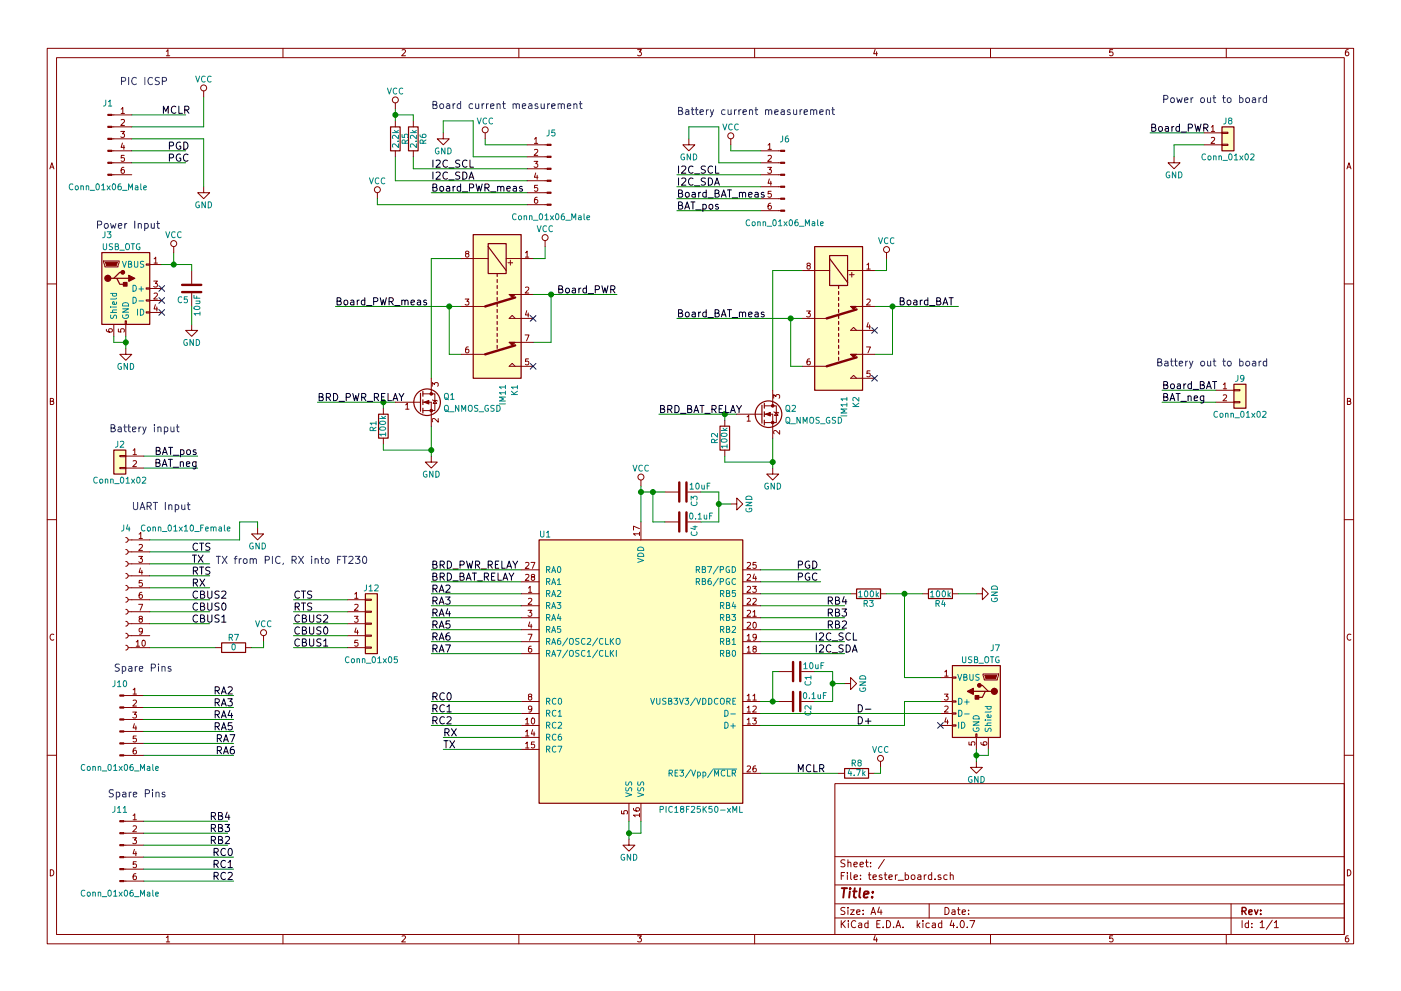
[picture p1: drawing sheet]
EESchema Schematic File Version 2
LIBS:power
LIBS:device
LIBS:switches
LIBS:relays
LIBS:motors
LIBS:transistors
LIBS:conn
LIBS:linear
LIBS:regul
LIBS:74xx
LIBS:cmos4000
LIBS:adc-dac
LIBS:memory
LIBS:xilinx
LIBS:microcontrollers
LIBS:dsp
LIBS:microchip
LIBS:analog_switches
LIBS:motorola
LIBS:texas
LIBS:intel
LIBS:audio
LIBS:interface
LIBS:digital-audio
LIBS:philips
LIBS:display
LIBS:cypress
LIBS:siliconi
LIBS:opto
LIBS:atmel
LIBS:contrib
LIBS:valves
LIBS:microchip_pic16mcu
LIBS:microchip_pic18mcu
LIBS:74xgxx
LIBS:ac-dc
LIBS:actel
LIBS:allegro
LIBS:Altera
LIBS:analog_devices
LIBS:battery_management
LIBS:bbd
LIBS:bosch
LIBS:brooktre
LIBS:cmos_ieee
LIBS:dc-dc
LIBS:diode
LIBS:elec-unifil
LIBS:ESD_Protection
LIBS:ftdi
LIBS:gennum
LIBS:graphic_symbols
LIBS:hc11
LIBS:infineon
LIBS:intersil
LIBS:ir
LIBS:Lattice
LIBS:leds
LIBS:LEM
LIBS:logic_programmable
LIBS:maxim
LIBS:mechanical
LIBS:microchip_dspic33dsc
LIBS:microchip_pic10mcu
LIBS:microchip_pic12mcu
LIBS:microchip_pic24mcu
LIBS:microchip_pic32mcu
LIBS:modules
LIBS:motor_drivers
LIBS:msp430
LIBS:nordicsemi
LIBS:nxp
LIBS:nxp_armmcu
LIBS:onsemi
LIBS:Oscillators
LIBS:Power_Management
LIBS:powerint
LIBS:pspice
LIBS:references
LIBS:rfcom
LIBS:RFSolutions
LIBS:sensors
LIBS:silabs
LIBS:stm8
LIBS:stm32
LIBS:supertex
LIBS:transf
LIBS:triac_thyristor
LIBS:ttl_ieee
LIBS:video
LIBS:wiznet
LIBS:Worldsemi
LIBS:Xicor
LIBS:zetex
LIBS:Zilog
LIBS:tester_board-cache
EELAYER 25 0
EELAYER END
$Descr A4 11693 8268
encoding utf-8
Sheet 1 1
Title ""
Date ""
Rev ""
Comp ""
Comment1 ""
Comment2 ""
Comment3 ""
Comment4 ""
$EndDescr
$Comp
L PIC18F25K50-xML U1
U 1 1
P 5350 5650
F 0 "U1" H 4550 6850 50  0000 C CNN
F 1 "PIC18F25K50-xML" H 5850 4550 50  0000 C CNN
F 2 "Housings_DFN_QFN:QFN-28-1EP_6x6mm_Pitch0.65mm" H 5350 5650 50  0001 C CIN
F 3 "" H 2450 4300 50  0001 C CNN
	1    5350 5650
	1    0    0    -1  
$EndComp
$Comp
L GND #PWR01
U 1 1
P 5250 7000
F 0 "#PWR01" H 5250 6750 50  0001 C CNN
F 1 "GND" H 5250 6850 50  0000 C CNN
F 2 "" H 5250 7000 50  0001 C CNN
F 3 "" H 5250 7000 50  0001 C CNN
	1    5250 7000
	1    0    0    -1  
$EndComp
$Comp
L Conn_01x06_Male J1
U 1 1
P 900 1150
F 0 "J1" H 900 1450 50  0000 C CNN
F 1 "Conn_01x06_Male" H 900 750 50  0000 C CNN
F 2 "Pin_Headers:Pin_Header_Angled_1x06_Pitch2.54mm" H 900 1150 50  0001 C CNN
F 3 "" H 900 1150 50  0001 C CNN
	1    900  1150
	1    0    0    -1  
$EndComp
Text Label 1350 950  0    60   ~ 0
MCLR
Text Label 6650 6450 0    60   ~ 0
MCLR
$Comp
L GND #PWR02
U 1 1
P 1700 1550
F 0 "#PWR02" H 1700 1300 50  0001 C CNN
F 1 "GND" H 1700 1400 50  0000 C CNN
F 2 "" H 1700 1550 50  0001 C CNN
F 3 "" H 1700 1550 50  0001 C CNN
	1    1700 1550
	1    0    0    -1  
$EndComp
Text Label 1400 1250 0    60   ~ 0
PGD
Text Label 6650 4750 0    60   ~ 0
PGD
Text Label 1400 1350 0    60   ~ 0
PGC
Text Label 6650 4850 0    60   ~ 0
PGC
$Comp
L USB_OTG J7
U 1 1
P 8150 5850
F 0 "J7" H 7950 6300 50  0000 L CNN
F 1 "USB_OTG" H 7950 6200 50  0000 L CNN
F 2 "Connectors_USB:USB_Micro-B_Molex_47346-0001" H 8300 5800 50  0001 C CNN
F 3 "" H 8300 5800 50  0001 C CNN
	1    8150 5850
	-1   0    0    -1  
$EndComp
$Comp
L GND #PWR03
U 1 1
P 8150 6350
F 0 "#PWR03" H 8150 6100 50  0001 C CNN
F 1 "GND" H 8150 6200 50  0000 C CNN
F 2 "" H 8150 6350 50  0001 C CNN
F 3 "" H 8150 6350 50  0001 C CNN
	1    8150 6350
	1    0    0    -1  
$EndComp
$Comp
L C C2
U 1 1
P 6650 5850
F 0 "C2" H 6675 5950 50  0000 L CNN
F 1 "0.1uF" V 6600 6000 50  0000 C CNN
F 2 "Capacitors_SMD:C_0603" H 6688 5700 50  0001 C CNN
F 3 "" H 6650 5850 50  0001 C CNN
	1    6650 5850
	0    1    1    0   
$EndComp
$Comp
L C C1
U 1 1
P 6650 5600
F 0 "C1" H 6675 5700 50  0000 L CNN
F 1 "10uF" V 6600 5650 50  0000 L CNN
F 2 "Capacitors_SMD:C_0805" H 6688 5450 50  0001 C CNN
F 3 "" H 6650 5600 50  0001 C CNN
	1    6650 5600
	0    1    1    0   
$EndComp
$Comp
L GND #PWR04
U 1 1
P 7050 5700
F 0 "#PWR04" H 7050 5450 50  0001 C CNN
F 1 "GND" H 7050 5550 50  0000 C CNN
F 2 "" H 7050 5700 50  0001 C CNN
F 3 "" H 7050 5700 50  0001 C CNN
	1    7050 5700
	0    -1   -1   0   
$EndComp
$Comp
L R R4
U 1 1
P 7850 4950
F 0 "R4" V 7930 4950 50  0000 C CNN
F 1 "100k" V 7850 4950 50  0000 C CNN
F 2 "Resistors_SMD:R_0603" V 7780 4950 50  0001 C CNN
F 3 "" H 7850 4950 50  0001 C CNN
	1    7850 4950
	0    1    1    0   
$EndComp
$Comp
L R R3
U 1 1
P 7250 4950
F 0 "R3" V 7330 4950 50  0000 C CNN
F 1 "100k" V 7250 4950 50  0000 C CNN
F 2 "Resistors_SMD:R_0603" V 7180 4950 50  0001 C CNN
F 3 "" H 7250 4950 50  0001 C CNN
	1    7250 4950
	0    1    1    0   
$EndComp
Wire Wire Line
	5350 4050 5350 4350
Wire Wire Line
	5250 6850 5250 7000
Wire Wire Line
	5350 6850 5350 6950
Wire Wire Line
	5350 6950 5250 6950
Connection ~ 5250 6950
Wire Wire Line
	1100 950  1550 950 
Wire Wire Line
	6350 6450 7000 6450
Wire Wire Line
	1100 1050 1700 1050
Wire Wire Line
	1700 1050 1700 800 
Wire Wire Line
	1100 1150 1700 1150
Wire Wire Line
	1700 1150 1700 1550
Wire Wire Line
	1100 1250 1550 1250
Wire Wire Line
	1100 1350 1550 1350
Wire Wire Line
	6350 4750 6850 4750
Wire Wire Line
	6350 4850 6850 4850
Wire Wire Line
	6350 5950 7850 5950
Wire Wire Line
	6350 6050 7550 6050
Wire Wire Line
	7550 6050 7550 5850
Wire Wire Line
	7550 5850 7850 5850
Wire Wire Line
	8150 6250 8150 6350
Wire Wire Line
	8250 6250 8250 6300
Wire Wire Line
	8250 6300 8150 6300
Connection ~ 8150 6300
Wire Wire Line
	6800 5600 6950 5600
Wire Wire Line
	6950 5600 6950 5850
Wire Wire Line
	6950 5700 7050 5700
Wire Wire Line
	6950 5850 6800 5850
Connection ~ 6950 5700
Wire Wire Line
	6350 5850 6500 5850
Wire Wire Line
	6500 5600 6450 5600
Wire Wire Line
	6450 5600 6450 5850
Connection ~ 6450 5850
Wire Wire Line
	7100 4950 6350 4950
Wire Wire Line
	7400 4950 7700 4950
Wire Wire Line
	7850 5650 7550 5650
Wire Wire Line
	7550 5650 7550 4950
Connection ~ 7550 4950
$Comp
L GND #PWR05
U 1 1
P 8150 4950
F 0 "#PWR05" H 8150 4700 50  0001 C CNN
F 1 "GND" H 8150 4800 50  0000 C CNN
F 2 "" H 8150 4950 50  0001 C CNN
F 3 "" H 8150 4950 50  0001 C CNN
	1    8150 4950
	0    -1   -1   0   
$EndComp
Wire Wire Line
	8000 4950 8150 4950
Text Notes 1000 700  0    60   ~ 0
PIC ICSP
$Comp
L USB_OTG J3
U 1 1
P 1050 2400
F 0 "J3" H 850 2850 50  0000 L CNN
F 1 "USB_OTG" H 850 2750 50  0000 L CNN
F 2 "Connectors_USB:USB_Micro-B_Molex_47346-0001" H 1200 2350 50  0001 C CNN
F 3 "" H 1200 2350 50  0001 C CNN
	1    1050 2400
	1    0    0    -1  
$EndComp
$Comp
L GND #PWR06
U 1 1
P 1050 2900
F 0 "#PWR06" H 1050 2650 50  0001 C CNN
F 1 "GND" H 1050 2750 50  0000 C CNN
F 2 "" H 1050 2900 50  0001 C CNN
F 3 "" H 1050 2900 50  0001 C CNN
	1    1050 2900
	1    0    0    -1  
$EndComp
Wire Wire Line
	1350 2200 1600 2200
Wire Wire Line
	1450 2200 1450 2100
Wire Wire Line
	1050 2800 1050 2900
Wire Wire Line
	950  2800 950  2850
Wire Wire Line
	950  2850 1050 2850
Connection ~ 1050 2850
Text Notes 800  1900 0    60   ~ 0
Power Input
Wire Wire Line
	7050 5450 6350 5450
Wire Wire Line
	6350 5350 7050 5350
$Comp
L Conn_01x06_Male J5
U 1 1
P 4600 1400
F 0 "J5" H 4600 1700 50  0000 C CNN
F 1 "Conn_01x06_Male" H 4600 1000 50  0000 C CNN
F 2 "Pin_Headers:Pin_Header_Straight_1x06_Pitch2.54mm" H 4600 1400 50  0001 C CNN
F 3 "" H 4600 1400 50  0001 C CNN
	1    4600 1400
	-1   0    0    -1  
$EndComp
Wire Wire Line
	3150 1700 4400 1700
Wire Wire Line
	4400 1600 3600 1600
Wire Wire Line
	3300 1500 4400 1500
Wire Wire Line
	3450 1400 4400 1400
Wire Wire Line
	4400 1200 4050 1200
Wire Wire Line
	4050 1200 4050 1150
$Comp
L GND #PWR07
U 1 1
P 3700 1100
F 0 "#PWR07" H 3700 850 50  0001 C CNN
F 1 "GND" H 3700 950 50  0000 C CNN
F 2 "" H 3700 1100 50  0001 C CNN
F 3 "" H 3700 1100 50  0001 C CNN
	1    3700 1100
	1    0    0    -1  
$EndComp
Wire Wire Line
	4400 1300 3950 1300
Wire Wire Line
	3950 1300 3950 1000
Wire Wire Line
	3950 1000 3700 1000
Wire Wire Line
	3700 1000 3700 1100
Text Label 3600 1400 0    60   ~ 0
I2C_SCL
Text Label 3600 1500 0    60   ~ 0
I2C_SDA
Text Notes 3600 900  0    60   ~ 0
Board current measurement\n
Text Label 3600 1600 0    60   ~ 0
Board_PWR_meas
$Comp
L Conn_01x02 J8
U 1 1
P 10250 1100
F 0 "J8" H 10250 1200 50  0000 C CNN
F 1 "Conn_01x02" H 10250 900 50  0000 C CNN
F 2 "Pin_Headers:Pin_Header_Straight_1x02_Pitch2.54mm" H 10250 1100 50  0001 C CNN
F 3 "" H 10250 1100 50  0001 C CNN
	1    10250 1100
	1    0    0    -1  
$EndComp
Wire Wire Line
	10050 1100 9600 1100
Text Label 9600 1100 0    60   ~ 0
Board_PWR
$Comp
L GND #PWR08
U 1 1
P 9800 1300
F 0 "#PWR08" H 9800 1050 50  0001 C CNN
F 1 "GND" H 9800 1150 50  0000 C CNN
F 2 "" H 9800 1300 50  0001 C CNN
F 3 "" H 9800 1300 50  0001 C CNN
	1    9800 1300
	1    0    0    -1  
$EndComp
Wire Wire Line
	9800 1200 9800 1300
Wire Wire Line
	10050 1200 9800 1200
Text Notes 9700 850  0    60   ~ 0
Power out to board
$Comp
L Conn_01x06_Male J6
U 1 1
P 6550 1450
F 0 "J6" H 6550 1750 50  0000 C CNN
F 1 "Conn_01x06_Male" H 6550 1050 50  0000 C CNN
F 2 "Pin_Headers:Pin_Header_Straight_1x06_Pitch2.54mm" H 6550 1450 50  0001 C CNN
F 3 "" H 6550 1450 50  0001 C CNN
	1    6550 1450
	-1   0    0    -1  
$EndComp
Wire Wire Line
	6350 1650 5650 1650
Wire Wire Line
	6350 1550 5650 1550
Wire Wire Line
	6350 1450 5650 1450
Wire Wire Line
	6350 1250 6100 1250
Wire Wire Line
	6100 1250 6100 1200
$Comp
L GND #PWR09
U 1 1
P 5750 1150
F 0 "#PWR09" H 5750 900 50  0001 C CNN
F 1 "GND" H 5750 1000 50  0000 C CNN
F 2 "" H 5750 1150 50  0001 C CNN
F 3 "" H 5750 1150 50  0001 C CNN
	1    5750 1150
	1    0    0    -1  
$EndComp
Wire Wire Line
	6350 1350 6000 1350
Wire Wire Line
	6000 1350 6000 1050
Wire Wire Line
	6000 1050 5750 1050
Wire Wire Line
	5750 1050 5750 1150
Text Label 5650 1450 0    60   ~ 0
I2C_SCL
Text Label 5650 1550 0    60   ~ 0
I2C_SDA
Text Notes 5650 950  0    60   ~ 0
Battery current measurement\n
$Comp
L Conn_01x02 J9
U 1 1
P 10350 3250
F 0 "J9" H 10350 3350 50  0000 C CNN
F 1 "Conn_01x02" H 10350 3050 50  0000 C CNN
F 2 "Pin_Headers:Pin_Header_Straight_1x02_Pitch2.54mm" H 10350 3250 50  0001 C CNN
F 3 "" H 10350 3250 50  0001 C CNN
	1    10350 3250
	1    0    0    -1  
$EndComp
Wire Wire Line
	10150 3250 9700 3250
Wire Wire Line
	10150 3350 9700 3350
Text Notes 9650 3050 0    60   ~ 0
Battery out to board\n
Wire Wire Line
	6350 1750 5650 1750
Text Label 5650 1650 0    60   ~ 0
Board_BAT_meas
Text Label 5650 1750 0    60   ~ 0
BAT_pos
Text Label 9700 3250 0    60   ~ 0
Board_BAT
Text Label 9700 3350 0    60   ~ 0
BAT_neg
$Comp
L Conn_01x02 J2
U 1 1
P 1000 3800
F 0 "J2" H 1000 3900 50  0000 C CNN
F 1 "Conn_01x02" H 1000 3600 50  0000 C CNN
F 2 "Pin_Headers:Pin_Header_Straight_1x02_Pitch2.54mm" H 1000 3800 50  0001 C CNN
F 3 "" H 1000 3800 50  0001 C CNN
	1    1000 3800
	-1   0    0    -1  
$EndComp
Wire Wire Line
	1200 3900 1650 3900
Wire Wire Line
	1200 3800 1650 3800
Text Notes 1500 3600 2    60   ~ 0
Battery input\n
Text Label 1650 3800 2    60   ~ 0
BAT_pos
Text Label 1650 3900 2    60   ~ 0
BAT_neg
Wire Wire Line
	4550 2050 4550 2150
Wire Wire Line
	4550 2150 4450 2150
$Comp
L GND #PWR010
U 1 1
P 3600 3800
F 0 "#PWR010" H 3600 3550 50  0001 C CNN
F 1 "GND" H 3600 3650 50  0000 C CNN
F 2 "" H 3600 3800 50  0001 C CNN
F 3 "" H 3600 3800 50  0001 C CNN
	1    3600 3800
	1    0    0    -1  
$EndComp
Wire Wire Line
	3600 3550 3600 3800
Wire Wire Line
	3600 3150 3600 2150
Wire Wire Line
	3600 2150 3850 2150
$Comp
L R R1
U 1 1
P 3200 3550
F 0 "R1" V 3280 3550 50  0000 C CNN
F 1 "100k" V 3200 3550 50  0000 C CNN
F 2 "Resistors_SMD:R_0603" V 3130 3550 50  0001 C CNN
F 3 "" H 3200 3550 50  0001 C CNN
	1    3200 3550
	-1   0    0    1   
$EndComp
Wire Wire Line
	3200 3400 3200 3350
Wire Wire Line
	2650 3350 3300 3350
Wire Wire Line
	3200 3700 3200 3750
Wire Wire Line
	3200 3750 3600 3750
Connection ~ 3600 3750
Connection ~ 3200 3350
Text Label 2650 3350 0    60   ~ 0
BRD_PWR_RELAY
Wire Wire Line
	2800 2550 3850 2550
Wire Wire Line
	3850 2950 3750 2950
Wire Wire Line
	3750 2950 3750 2550
Connection ~ 3750 2550
Text Label 2800 2550 0    60   ~ 0
Board_PWR_meas
Wire Wire Line
	4450 2450 5150 2450
Wire Wire Line
	4450 2850 4600 2850
Wire Wire Line
	4600 2850 4600 2450
Connection ~ 4600 2450
Text Label 4650 2450 0    60   ~ 0
Board_PWR
Wire Wire Line
	7400 2150 7400 2250
Wire Wire Line
	7400 2250 7300 2250
$Comp
L GND #PWR011
U 1 1
P 6450 3900
F 0 "#PWR011" H 6450 3650 50  0001 C CNN
F 1 "GND" H 6450 3750 50  0000 C CNN
F 2 "" H 6450 3900 50  0001 C CNN
F 3 "" H 6450 3900 50  0001 C CNN
	1    6450 3900
	1    0    0    -1  
$EndComp
Wire Wire Line
	6450 3650 6450 3900
Wire Wire Line
	6450 3250 6450 2250
Wire Wire Line
	6450 2250 6700 2250
$Comp
L R R2
U 1 1
P 6050 3650
F 0 "R2" V 6130 3650 50  0000 C CNN
F 1 "100k" V 6050 3650 50  0000 C CNN
F 2 "Resistors_SMD:R_0603" V 5980 3650 50  0001 C CNN
F 3 "" H 6050 3650 50  0001 C CNN
	1    6050 3650
	-1   0    0    1   
$EndComp
Wire Wire Line
	6050 3500 6050 3450
Wire Wire Line
	5500 3450 6150 3450
Wire Wire Line
	6050 3800 6050 3850
Wire Wire Line
	6050 3850 6450 3850
Connection ~ 6450 3850
Connection ~ 6050 3450
Text Label 5500 3450 0    60   ~ 0
BRD_BAT_RELAY
Wire Wire Line
	5650 2650 6700 2650
Wire Wire Line
	6700 3050 6600 3050
Wire Wire Line
	6600 3050 6600 2650
Connection ~ 6600 2650
Text Label 5650 2650 0    60   ~ 0
Board_BAT_meas
Wire Wire Line
	7300 2550 8000 2550
Wire Wire Line
	7300 2950 7450 2950
Wire Wire Line
	7450 2950 7450 2550
Connection ~ 7450 2550
Text Label 7500 2550 0    60   ~ 0
Board_BAT
Wire Wire Line
	4350 6150 3700 6150
Wire Wire Line
	4350 6250 3700 6250
Text Label 3700 6150 0    60   ~ 0
RX
Text Label 3700 6250 0    60   ~ 0
TX
Wire Wire Line
	4350 4750 3600 4750
Wire Wire Line
	4350 4850 3600 4850
Text Label 3600 4750 0    60   ~ 0
BRD_PWR_RELAY
Text Label 3600 4850 0    60   ~ 0
BRD_BAT_RELAY
Wire Wire Line
	1250 5400 1800 5400
Wire Wire Line
	1250 5200 1750 5200
Wire Wire Line
	1250 5100 1750 5100
Wire Wire Line
	1250 5000 1750 5000
Wire Wire Line
	1250 4900 1750 4900
Text Notes 1100 4250 0    60   ~ 0
UART Input\n
$Comp
L Q_NMOS_GSD Q1
U 1 1
P 3500 3350
F 0 "Q1" H 3700 3400 50  0000 L CNN
F 1 "Q_NMOS_GSD" H 3700 3300 50  0000 L CNN
F 2 "TO_SOT_Packages_SMD:SOT-23" H 3700 3450 50  0001 C CNN
F 3 "" H 3500 3350 50  0001 C CNN
	1    3500 3350
	1    0    0    -1  
$EndComp
$Comp
L Q_NMOS_GSD Q2
U 1 1
P 6350 3450
F 0 "Q2" H 6550 3500 50  0000 L CNN
F 1 "Q_NMOS_GSD" H 6550 3400 50  0000 L CNN
F 2 "TO_SOT_Packages_SMD:SOT-23" H 6550 3550 50  0001 C CNN
F 3 "" H 6350 3450 50  0001 C CNN
	1    6350 3450
	1    0    0    -1  
$EndComp
$Comp
L IM11 K1
U 1 1
P 4150 2350
F 0 "K1" H 5000 2500 50  0000 L CNN
F 1 "IM11" H 5000 2400 50  0000 L CNN
F 2 "Relays_THT:Relay_DPDT_AXICOM_IMSeries_Pitch3.2mm" H 4150 2350 50  0001 C CNN
F 3 "" H 4150 2350 50  0001 C CNN
	1    4150 2350
	0    1    1    0   
$EndComp
$Comp
L IM11 K2
U 1 1
P 7000 2450
F 0 "K2" H 7850 2600 50  0000 L CNN
F 1 "IM11" H 7850 2500 50  0000 L CNN
F 2 "Relays_THT:Relay_DPDT_AXICOM_IMSeries_Pitch3.2mm" H 7000 2450 50  0001 C CNN
F 3 "" H 7000 2450 50  0001 C CNN
	1    7000 2450
	0    1    1    0   
$EndComp
$Comp
L R R5
U 1 1
P 3300 1150
F 0 "R5" V 3380 1150 50  0000 C CNN
F 1 "2.2k" V 3300 1150 50  0000 C CNN
F 2 "Resistors_SMD:R_0603" V 3230 1150 50  0001 C CNN
F 3 "" H 3300 1150 50  0001 C CNN
	1    3300 1150
	1    0    0    -1  
$EndComp
$Comp
L R R6
U 1 1
P 3450 1150
F 0 "R6" V 3530 1150 50  0000 C CNN
F 1 "2.2k" V 3450 1150 50  0000 C CNN
F 2 "Resistors_SMD:R_0603" V 3380 1150 50  0001 C CNN
F 3 "" H 3450 1150 50  0001 C CNN
	1    3450 1150
	1    0    0    -1  
$EndComp
Wire Wire Line
	3300 1500 3300 1300
Wire Wire Line
	3450 1300 3450 1400
Wire Wire Line
	3300 900  3300 1000
Wire Wire Line
	3450 1000 3450 950 
Wire Wire Line
	3450 950  3300 950 
Connection ~ 3300 950 
$Comp
L C C4
U 1 1
P 5700 4350
F 0 "C4" H 5725 4450 50  0000 L CNN
F 1 "0.1uF" V 5650 4500 50  0000 C CNN
F 2 "Capacitors_SMD:C_0603" H 5738 4200 50  0001 C CNN
F 3 "" H 5700 4350 50  0001 C CNN
	1    5700 4350
	0    1    1    0   
$EndComp
$Comp
L C C3
U 1 1
P 5700 4100
F 0 "C3" H 5725 4200 50  0000 L CNN
F 1 "10uF" V 5650 4150 50  0000 L CNN
F 2 "Capacitors_SMD:C_0805" H 5738 3950 50  0001 C CNN
F 3 "" H 5700 4100 50  0001 C CNN
	1    5700 4100
	0    1    1    0   
$EndComp
$Comp
L GND #PWR012
U 1 1
P 6100 4200
F 0 "#PWR012" H 6100 3950 50  0001 C CNN
F 1 "GND" H 6100 4050 50  0000 C CNN
F 2 "" H 6100 4200 50  0001 C CNN
F 3 "" H 6100 4200 50  0001 C CNN
	1    6100 4200
	0    -1   -1   0   
$EndComp
Wire Wire Line
	5850 4100 6000 4100
Wire Wire Line
	6000 4100 6000 4350
Wire Wire Line
	6000 4200 6100 4200
Wire Wire Line
	6000 4350 5850 4350
Connection ~ 6000 4200
Wire Wire Line
	5350 4100 5550 4100
Connection ~ 5350 4100
Wire Wire Line
	5550 4350 5450 4350
Wire Wire Line
	5450 4350 5450 4100
Connection ~ 5450 4100
$Comp
L C C5
U 1 1
P 1600 2400
F 0 "C5" H 1625 2500 50  0000 L CNN
F 1 "10uF" V 1550 2450 50  0000 L CNN
F 2 "Capacitors_SMD:C_0805" H 1638 2250 50  0001 C CNN
F 3 "" H 1600 2400 50  0001 C CNN
	1    1600 2400
	-1   0    0    1   
$EndComp
$Comp
L GND #PWR013
U 1 1
P 1600 2700
F 0 "#PWR013" H 1600 2450 50  0001 C CNN
F 1 "GND" H 1600 2550 50  0000 C CNN
F 2 "" H 1600 2700 50  0001 C CNN
F 3 "" H 1600 2700 50  0001 C CNN
	1    1600 2700
	1    0    0    -1  
$EndComp
Wire Wire Line
	1600 2550 1600 2700
Wire Wire Line
	1600 2200 1600 2250
Connection ~ 1450 2200
$Comp
L VCC #PWR014
U 1 1
P 1450 2100
F 0 "#PWR014" H 1450 1950 50  0001 C CNN
F 1 "VCC" H 1450 2250 50  0000 C CNN
F 2 "" H 1450 2100 50  0001 C CNN
F 3 "" H 1450 2100 50  0001 C CNN
	1    1450 2100
	1    0    0    -1  
$EndComp
$Comp
L VCC #PWR015
U 1 1
P 1700 800
F 0 "#PWR015" H 1700 650 50  0001 C CNN
F 1 "VCC" H 1700 950 50  0000 C CNN
F 2 "" H 1700 800 50  0001 C CNN
F 3 "" H 1700 800 50  0001 C CNN
	1    1700 800 
	1    0    0    -1  
$EndComp
$Comp
L VCC #PWR016
U 1 1
P 3300 900
F 0 "#PWR016" H 3300 750 50  0001 C CNN
F 1 "VCC" H 3300 1050 50  0000 C CNN
F 2 "" H 3300 900 50  0001 C CNN
F 3 "" H 3300 900 50  0001 C CNN
	1    3300 900 
	1    0    0    -1  
$EndComp
$Comp
L VCC #PWR017
U 1 1
P 3150 1650
F 0 "#PWR017" H 3150 1500 50  0001 C CNN
F 1 "VCC" H 3150 1800 50  0000 C CNN
F 2 "" H 3150 1650 50  0001 C CNN
F 3 "" H 3150 1650 50  0001 C CNN
	1    3150 1650
	1    0    0    -1  
$EndComp
$Comp
L VCC #PWR018
U 1 1
P 4050 1150
F 0 "#PWR018" H 4050 1000 50  0001 C CNN
F 1 "VCC" H 4050 1300 50  0000 C CNN
F 2 "" H 4050 1150 50  0001 C CNN
F 3 "" H 4050 1150 50  0001 C CNN
	1    4050 1150
	1    0    0    -1  
$EndComp
$Comp
L VCC #PWR019
U 1 1
P 6100 1200
F 0 "#PWR019" H 6100 1050 50  0001 C CNN
F 1 "VCC" H 6100 1350 50  0000 C CNN
F 2 "" H 6100 1200 50  0001 C CNN
F 3 "" H 6100 1200 50  0001 C CNN
	1    6100 1200
	1    0    0    -1  
$EndComp
$Comp
L VCC #PWR020
U 1 1
P 4550 2050
F 0 "#PWR020" H 4550 1900 50  0001 C CNN
F 1 "VCC" H 4550 2200 50  0000 C CNN
F 2 "" H 4550 2050 50  0001 C CNN
F 3 "" H 4550 2050 50  0001 C CNN
	1    4550 2050
	1    0    0    -1  
$EndComp
$Comp
L VCC #PWR021
U 1 1
P 7400 2150
F 0 "#PWR021" H 7400 2000 50  0001 C CNN
F 1 "VCC" H 7400 2300 50  0000 C CNN
F 2 "" H 7400 2150 50  0001 C CNN
F 3 "" H 7400 2150 50  0001 C CNN
	1    7400 2150
	1    0    0    -1  
$EndComp
$Comp
L VCC #PWR022
U 1 1
P 5350 4050
F 0 "#PWR022" H 5350 3900 50  0001 C CNN
F 1 "VCC" H 5350 4200 50  0000 C CNN
F 2 "" H 5350 4050 50  0001 C CNN
F 3 "" H 5350 4050 50  0001 C CNN
	1    5350 4050
	1    0    0    -1  
$EndComp
$Comp
L Conn_01x06_Male J10
U 1 1
P 1000 6000
F 0 "J10" H 1000 6300 50  0000 C CNN
F 1 "Conn_01x06_Male" H 1000 5600 50  0000 C CNN
F 2 "Pin_Headers:Pin_Header_Straight_1x06_Pitch2.54mm" H 1000 6000 50  0001 C CNN
F 3 "" H 1000 6000 50  0001 C CNN
	1    1000 6000
	1    0    0    -1  
$EndComp
$Comp
L Conn_01x06_Male J11
U 1 1
P 1000 7050
F 0 "J11" H 1000 7350 50  0000 C CNN
F 1 "Conn_01x06_Male" H 1000 6650 50  0000 C CNN
F 2 "Pin_Headers:Pin_Header_Straight_1x06_Pitch2.54mm" H 1000 7050 50  0001 C CNN
F 3 "" H 1000 7050 50  0001 C CNN
	1    1000 7050
	1    0    0    -1  
$EndComp
Wire Wire Line
	4350 4950 3600 4950
Wire Wire Line
	4350 5050 3600 5050
Wire Wire Line
	4350 5150 3600 5150
Wire Wire Line
	4350 5250 3600 5250
Wire Wire Line
	4350 5350 3600 5350
Wire Wire Line
	4350 5450 3600 5450
Text Label 3600 4950 0    60   ~ 0
RA2
Text Label 3600 5050 0    60   ~ 0
RA3
Text Label 3600 5150 0    60   ~ 0
RA4
Text Label 3600 5250 0    60   ~ 0
RA5
Text Label 3600 5350 0    60   ~ 0
RA6
Text Label 3600 5450 0    60   ~ 0
RA7
Wire Wire Line
	1200 5800 1950 5800
Wire Wire Line
	1200 5900 1950 5900
Wire Wire Line
	1200 6000 1950 6000
Wire Wire Line
	1200 6100 1950 6100
Wire Wire Line
	1200 6200 1950 6200
Wire Wire Line
	1200 6300 1950 6300
Text Label 1950 5800 2    60   ~ 0
RA2
Text Label 1950 5900 2    60   ~ 0
RA3
Text Label 1950 6000 2    60   ~ 0
RA4
Text Label 1950 6100 2    60   ~ 0
RA5
Text Notes 950  5600 0    60   ~ 0
Spare Pins
Wire Wire Line
	4350 5850 3600 5850
Wire Wire Line
	4350 5950 3600 5950
Wire Wire Line
	4350 6050 3600 6050
Wire Wire Line
	6350 5050 7050 5050
Wire Wire Line
	6350 5150 7050 5150
Wire Wire Line
	6350 5250 7050 5250
Text Label 3600 5850 0    60   ~ 0
RC0
Text Label 3600 5950 0    60   ~ 0
RC1
Text Label 3600 6050 0    60   ~ 0
RC2
Text Label 6900 5050 0    60   ~ 0
RB4
Text Label 6900 5150 0    60   ~ 0
RB3
Text Label 6900 5250 0    60   ~ 0
RB2
Text Notes 900  6650 0    60   ~ 0
Spare Pins
Wire Wire Line
	1200 7150 1950 7150
Wire Wire Line
	1200 7250 1950 7250
Wire Wire Line
	1200 7350 1950 7350
Text Label 1950 7150 2    60   ~ 0
RC0
Text Label 1950 7250 2    60   ~ 0
RC1
Text Label 1950 7350 2    60   ~ 0
RC2
Wire Wire Line
	1200 6850 1900 6850
Wire Wire Line
	1200 6950 1900 6950
Wire Wire Line
	1200 7050 1900 7050
Text Label 1750 6850 0    60   ~ 0
RB4
Text Label 1750 6950 0    60   ~ 0
RB3
Text Label 1750 7050 0    60   ~ 0
RB2
Wire Wire Line
	3150 1650 3150 1700
NoConn ~ 4450 2650
NoConn ~ 4450 3050
NoConn ~ 1350 2400
NoConn ~ 1350 2500
NoConn ~ 1350 2600
NoConn ~ 7300 2750
NoConn ~ 7300 3150
NoConn ~ 7850 6050
Text Label 6800 5350 0    60   ~ 0
I2C_SCL
Text Label 6800 5450 0    60   ~ 0
I2C_SDA
Text Label 1800 6200 0    60   ~ 0
RA7
Text Label 1800 6300 0    60   ~ 0
RA6
Text Label 7150 6050 0    60   ~ 0
D+
Text Label 7150 5950 0    60   ~ 0
D-
$Comp
L Conn_01x10_Female J4
U 1 1
P 1050 4900
F 0 "J4" H 1050 5400 50  0000 C CNN
F 1 "Conn_01x10_Female" H 550 5400 50  0000 C CNN
F 2 "Socket_Strips:Socket_Strip_Straight_1x10_Pitch2.54mm" H 1050 4900 50  0001 C CNN
F 3 "" H 1050 4900 50  0001 C CNN
	1    1050 4900
	-1   0    0    -1  
$EndComp
Wire Wire Line
	1250 4800 1750 4800
Wire Wire Line
	1250 4700 1750 4700
Wire Wire Line
	1250 4600 1750 4600
Wire Wire Line
	1250 4500 2000 4500
$Comp
L GND #PWR023
U 1 1
P 2150 4400
F 0 "#PWR023" H 2150 4150 50  0001 C CNN
F 1 "GND" H 2150 4250 50  0000 C CNN
F 2 "" H 2150 4400 50  0001 C CNN
F 3 "" H 2150 4400 50  0001 C CNN
	1    2150 4400
	1    0    0    -1  
$EndComp
Wire Wire Line
	2000 4500 2000 4350
Wire Wire Line
	2000 4350 2150 4350
Wire Wire Line
	2150 4350 2150 4400
Text Label 1600 4600 0    60   ~ 0
CTS
Text Label 1600 4700 0    60   ~ 0
TX
Text Notes 1800 4700 0    60   ~ 0
TX from PIC, RX into FT230
Text Label 1600 4800 0    60   ~ 0
RTS
Text Label 1600 4900 0    60   ~ 0
RX
Text Label 1600 5000 0    60   ~ 0
CBUS2
Text Label 1600 5100 0    60   ~ 0
CBUS0
Text Label 1600 5200 0    60   ~ 0
CBUS1
$Comp
L R R7
U 1 1
P 1950 5400
F 0 "R7" V 2030 5400 50  0000 C CNN
F 1 "0" V 1950 5400 50  0000 C CNN
F 2 "Resistors_SMD:R_0603" V 1880 5400 50  0001 C CNN
F 3 "" H 1950 5400 50  0001 C CNN
	1    1950 5400
	0    -1   -1   0   
$EndComp
$Comp
L VCC #PWR024
U 1 1
P 2200 5350
F 0 "#PWR024" H 2200 5200 50  0001 C CNN
F 1 "VCC" H 2200 5500 50  0000 C CNN
F 2 "" H 2200 5350 50  0001 C CNN
F 3 "" H 2200 5350 50  0001 C CNN
	1    2200 5350
	1    0    0    -1  
$EndComp
Wire Wire Line
	2100 5400 2200 5400
Wire Wire Line
	2200 5400 2200 5350
$Comp
L Conn_01x05 J12
U 1 1
P 3100 5200
F 0 "J12" H 3100 5500 50  0000 C CNN
F 1 "Conn_01x05" H 3100 4900 50  0000 C CNN
F 2 "Socket_Strips:Socket_Strip_Straight_1x05_Pitch2.54mm" H 3100 5200 50  0001 C CNN
F 3 "" H 3100 5200 50  0001 C CNN
	1    3100 5200
	1    0    0    -1  
$EndComp
Wire Wire Line
	2900 5000 2450 5000
Wire Wire Line
	2900 5100 2450 5100
Wire Wire Line
	2900 5200 2450 5200
Wire Wire Line
	2900 5300 2450 5300
Wire Wire Line
	2900 5400 2450 5400
Text Label 2450 5000 0    60   ~ 0
CTS
Text Label 2450 5100 0    60   ~ 0
RTS
Text Label 2450 5200 0    60   ~ 0
CBUS2
Text Label 2450 5300 0    60   ~ 0
CBUS0
Text Label 2450 5400 0    60   ~ 0
CBUS1
$Comp
L R R8
U 1 1
P 7150 6450
F 0 "R8" V 7230 6450 50  0000 C CNN
F 1 "4.7k" V 7150 6450 50  0000 C CNN
F 2 "Resistors_SMD:R_0603" V 7080 6450 50  0001 C CNN
F 3 "" H 7150 6450 50  0001 C CNN
	1    7150 6450
	0    -1   -1   0   
$EndComp
$Comp
L VCC #PWR025
U 1 1
P 7350 6400
F 0 "#PWR025" H 7350 6250 50  0001 C CNN
F 1 "VCC" H 7350 6550 50  0000 C CNN
F 2 "" H 7350 6400 50  0001 C CNN
F 3 "" H 7350 6400 50  0001 C CNN
	1    7350 6400
	1    0    0    -1  
$EndComp
Wire Wire Line
	7350 6400 7350 6450
Wire Wire Line
	7350 6450 7300 6450
$EndSCHEMATC
